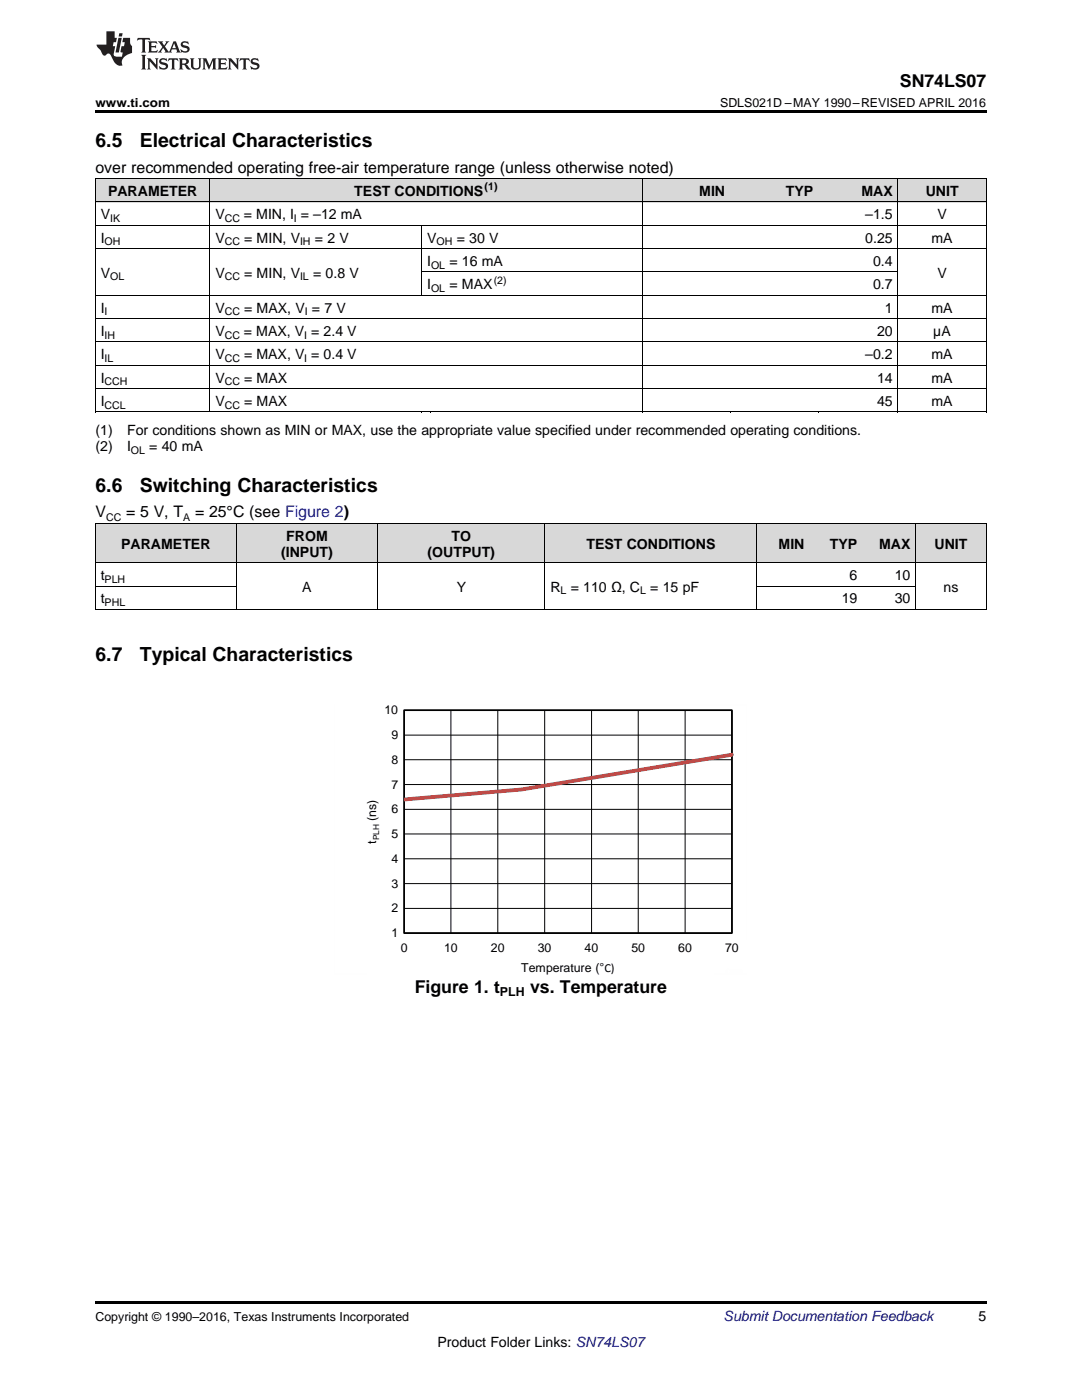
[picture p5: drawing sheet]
<svg xmlns="http://www.w3.org/2000/svg" width="216mm" height="279mm" viewBox="0 0 216 279" stroke-linecap="round" stroke-linejoin="round" font-family="sans-serif">
<g fill="#d8d8d8">
<path d="M19 104.5h28.2v7.9h-28.2z"/>
<path d="M47.2 104.5h28.2v7.9h-28.2z"/>
<path d="M75.4 104.5h33.4v7.9h-33.4z"/>
<path d="M108.8 104.5h21.1v7.9h-21.1z"/>
<path d="M129.9 104.5h21.2v7.9h-21.2z"/>
<path d="M151.1 104.5h10.5v7.9h-10.5z"/>
<path d="M161.6 104.5h10.6v7.9h-10.6z"/>
<path d="M172.2 104.5h10.5v7.9h-10.5z"/>
<path d="M182.7 104.5h14.1v7.9h-14.1z"/>
<path d="M19 35.7h22.9v4.7h-22.9z"/>
<path d="M41.9 35.7h42.3v4.7h-42.3z"/>
<path d="M84.2 35.7h1.7v4.7h-1.7z"/>
<path d="M85.9 35.7h42.3v4.7h-42.3z"/>
<path d="M128.2 35.7h17.6v4.7h-17.6z"/>
<path d="M145.8 35.7h17.6v4.7h-17.6z"/>
<path d="M163.4 35.7h15.8v4.7h-15.8z"/>
<path d="M179.2 35.7h17.6v4.7h-17.6z"/>
</g>
<g fill="#000">
<path d="M19 22h177.8v.5h-177.8zM19 82.2l.2 .1zM84.1 82.2l.1 .1zM85.8 82.2l.1 .1zM128.1 82.2l.1 .1zM145.7 82.2l.1 .1zM163.3 82.2l.1 .1zM179.1 82.2l.1 .1zM196.7 82.2l.1 .1zM19 121.6l.2 .1zM75.2 121.6l.2 .1zM108.7 121.6l.1 .1z"/>
<path d="M129.8 121.6l.1 .1zM151 121.6l.1 .1zM182.6 121.6l.1 .1zM196.7 121.6l.1 .1zM19 259.7h177.8v.5h-177.8z"/>
</g>
<g fill="none" stroke="#000" stroke-width=".2">
<path d="M19 35.6h177.8M19.1 35.7v46.6M41.9 35.7v46.6M128.1 35.7v46.6M179.2 35.7v46.6M196.8 35.7v46.6M19 58.9h177.8M19 49.6h177.8M19 45h177.8M19 40.3h177.8M84.1 45v14M84.2 54.3h95"/>
<path d="M19 77.6h177.8M19 72.9h177.8M19 68.2h177.8M19 63.6h177.8M19 82.2h177.8M19 117h28.2M19 112.3h177.8M19 104.5h177.8M19.1 104.5v17.2M47.1 104.5v17.2M75.3 104.5v17.2M108.7 104.5v17.2"/>
<path d="M151 104.5v17.2M151.1 117h31.6M182.7 104.5v17.2M196.8 104.5v17.2M19 121.6h177.8M80.7 141.8h65.4v44.4h-65.4zM80.7 156.6h65.4M80.7 151.6h65.4M80.7 146.7h65.4M90 141.8v44.4M99.3 141.8v44.4M108.7 141.8v44.4"/>
<path d="M118 141.8v44.4M127.4 141.8v44.4M136.7 141.8v44.4M80.7 176.3h65.4M80.7 171.4h65.4M80.7 166.4h65.4M80.7 161.5h65.4M80.7 181.3h65.4"/>
</g>
<path d="M80.6 141.7h65.4v44.5h-65.4z" fill="none" stroke="#000" stroke-width=".34"/>
<path d="M146 150.6l-42 7-23.4 2" fill="none" stroke="#be4b48" stroke-width=".76"/>
<path d="M66.7 140.7v53.8M79.3 140.7h69.7M149 140.7v46.7M66.7 194.4h6.4M142.6 194.4h6.4" fill="none" stroke="#fefefe" stroke-width=".2" stroke-dasharray=".4 .1" stroke-linecap="butt"/>
<g fill="#231f20">
<path d="M27.5 7.6l-.1 .5 .4-.2h.6v.1v2.1l-.2 .4h1l-.3-.4v-2.1l.1-.1h.5l.5 .2-.2-.5zM29.5 8.3l.2 .3v1.5l-.2 .4h1.8l.2-.6a1.04 1.04 0 0 1-1.3 .2v-.7h.6l.3 .2v-.6l-.3 .2h-.6v-.6l.8-.1 .4 .3-.2-.5zM31.5 8.3l.9 1.1-.9 1.1h.8l-.2-.2 .5-.7 .4 .7-.2 .2h1.5l-.1-.2 .1-.4h.9l.1 .4-.2 .2h1l-.3-.3-.7-1.9h-.5l-.9 2-.8-1 .9-1h-.8l.1 .3-.3 .5-.4-.6 .2-.2zM34.7 8.6l.4 1h-.7zM36.3 8.4a.63 .63 0 0 0-.2 .7 .63 .63 0 0 0 .6 .4l.6 .2 .1 .2a.75 .75 0 0 1-.7 .4 .75 .75 0 0 1-.6-.5l.1 .7 .1-.1a1.11 1.11 0 0 0 1.5-.6 1.13 1.13 0 0 0-1.2-.8l-.1-.4a1.04 1.04 0 0 1 1.2 .2l-.2-.5-.1 .1-.5-.2zM28.2 10.9l.2 .4v2.2l-.2 .4h1l-.3-.4v-2.2l.3-.4zM29.3 11.6l.3 .4v1.5l-.3 .4h.8l-.2-.4v-1.3l1.5 1.7v-1.9l.2-.4h-.7l.2 .4v.9l-1.1-1.3zM32 11.8a.62 .62 0 0 0-.2 .7 .62 .62 0 0 0 .6 .4l.6 .1 .1 .3a.76 .76 0 0 1-.7 .3 .76 .76 0 0 1-.6-.4l.1 .7 .1-.1a1.11 1.11 0 0 0 1.5-.6 1.13 1.13 0 0 0-1.2-.8l-.1-.4a1.04 1.04 0 0 1 1.2 .2l-.2-.6-.1 .1-.5-.1zM33.7 11.6l-.2 .6a.61 .61 0 0 1 .8-.3v1.6l-.2 .4h.9l-.2-.4v-1.6a.63 .63 0 0 1 .8 .3l-.2-.6zM35.6 11.6l.3 .4v1.5l-.3 .4h1l-.2-.2v-.8l.5 .2a.76 .76 0 0 0 1.2 .7l-1-1a.58 .58 0 0 0 .6-.5 .58 .58 0 0 0-.5-.6zM36.4 11.9h.1a.45 .45 0 0 1 .5 .1 .45 .45 0 0 1 .1 .5l-.7 .2zM37.9 11.6l.2 .2a2.17 2.17 0 0 0 .3 1.9 .99 .99 0 0 0 1.6-.6v-1.1l.2-.4h-.7l.2 .2a1.92 1.92 0 0 1-.2 1.8 .6 .6 0 0 1-.9-.5v-1.1l.2-.4zM40.4 11.6l.2 .4v1.5l-.2 .4h.7l-.2-.4v-1.4l.8 1.8 .8-1.8v1.4l-.2 .4h.9l-.2-.4v-1.5l.2-.4h-.8l-.6 1.5-.6-1.5zM43.4 11.6l.2 .4v1.5l-.2 .4h1.8l.2-.6a1.04 1.04 0 0 1-1.3 .1v-.6h.5l.4 .2v-.6l-.4 .2h-.5v-.7h.8l.3 .3-.1-.6zM45.5 11.6l.2 .4v1.5l-.2 .4h.7l-.2-.4v-1.3l1.5 1.7v-1.9l.2-.4h-.7l.2 .4v.9l-1.1-1.3zM47.9 11.6l-.1 .6a.61 .61 0 0 1 .8-.3v1.6l-.3 .4h1l-.3-.4 .1-1.6a.63 .63 0 0 1 .7 .3l-.1-.6zM50.2 11.8a.62 .62 0 0 0-.2 .7 .62 .62 0 0 0 .6 .4l.6 .1 .2 .3a.76 .76 0 0 1-.8 .3 .76 .76 0 0 1-.6-.4l.1 .7 .2-.1a1.11 1.11 0 0 0 1.5-.6 1.13 1.13 0 0 0-1.3-.8l-.1-.4a1.04 1.04 0 0 1 1.2 .2l-.1-.6-.2 .1-.5-.1z"/>
<path d="M21.2 6.3v2.6h-1.9l.1 .4 .7 .9a.91 .91 0 0 0 1 .8 .56 .56 0 0 1 .5-.3 .56 .56 0 0 1 .5 .3l.4 .8a1.53 1.53 0 0 0 1.9 1.2 1.54 1.54 0 0 1 1-2.1l.9-.3v-1.4a1.52 1.52 0 0 1-.3-1.6h-1.4l-.2 .8h.5l-.2 .8h-.4l-.2 1v.2l.4 .1-.2 .8a1.93 1.93 0 0 1-1.6-.3l.3-1.8h-.5l.2-.8h.4l.2-.8h-.4v-1.3zM23.6 7.6l-.6 2.9h.7l.6-2.9zM23.8 6.6l-.1 .7h.6l.2-.7z"/>
</g>
<g font-size="3.9">
<text x="19" y="29.3">6.5</text>
<text x="27.9" y="29.3">Electrical Characteristics</text>
<text x="19" y="98.1">6.6</text>
<text x="27.9" y="98.1">Switching Characteristics</text>
<text x="19" y="131.8">6.7</text>
<text x="27.9" y="131.8">Typical Characteristics</text>
</g>
<g font-size="3.5">
<text x="179.6" y="17.3">SN74LS07</text>
<text x="82.8" y="198.2">Figure 1. t</text>
<text x="105.8" y="198.2">vs. Temperature</text>
</g>
<g font-size="3.2">
<text x="19" y="34.4">over recommended operating free-air temperature range (unless otherwise noted)</text>
<text x="19" y="103.3">V</text>
<text x="25.2" y="103.3">= 5 V, T</text>
<text x="38.9" y="103.3">= 25°C (see Figure 2)</text>
</g>
<g font-size="2.8">
<text x="21.6" y="39.1">PARAMETER</text>
<text x="70.7" y="39.1">TEST CONDITIONS</text>
<text x="139.5" y="39.1">MIN</text>
<text x="156.8" y="39.1">TYP</text>
<text x="171.9" y="39.1">MAX</text>
<text x="184.7" y="39.1">UNIT</text>
<text x="20.1" y="43.7">V</text>
<text x="43" y="43.7">V</text>
<text x="48.7" y="43.7">= MIN, I = –12 mA</text>
<text x="172.6" y="43.7">–1.5</text>
<text x="187" y="43.7">V</text>
<text x="20.1" y="48.4">I</text>
<text x="43" y="48.4">V</text>
<text x="48.7" y="48.4">= MIN, V</text>
<text x="62.8" y="48.4">= 2 V</text>
<text x="85.2" y="48.4">V</text>
<text x="85.2" y="53.1">I</text>
<text x="89.7" y="53.1">= 16 mA</text>
<text x="91.1" y="48.4">= 30 V</text>
<text x="172.6" y="48.4">0.25</text>
<text x="174.2" y="53.1">0.4</text>
<text x="185.9" y="48.4">mA</text>
<text x="20.1" y="55.4">V</text>
<text x="43" y="55.4">V</text>
<text x="48.7" y="55.4">= MIN, V</text>
<text x="62.5" y="55.4">= 0.8 V</text>
<text x="85.2" y="57.7">I</text>
<text x="89.7" y="57.7">= MAX</text>
<text x="174.2" y="57.7">0.7</text>
<text x="187" y="55.4">V</text>
<text x="20.1" y="62.4">I</text>
<text x="43" y="62.4">V</text>
<text x="48.7" y="62.4">= MAX, V = 7 V</text>
<text x="176.6" y="62.4">1</text>
<text x="185.9" y="62.4">mA</text>
<text x="20.1" y="67">I</text>
<text x="20.1" y="71.7">I</text>
<text x="43" y="67">V</text>
<text x="43" y="71.7">V</text>
<text x="48.7" y="67">= MAX, V = 2.4 V</text>
<text x="48.7" y="71.7">= MAX, V = 0.4 V</text>
<text x="172.6" y="71.7">–0.2</text>
<text x="175" y="67">20</text>
<text x="185.9" y="71.7">mA</text>
<text x="186.2" y="67">µA</text>
<text x="20.1" y="76.3">I</text>
<text x="43" y="76.3">V</text>
<text x="48.7" y="76.3">= MAX</text>
<text x="175" y="76.3">14</text>
<text x="185.9" y="76.3">mA</text>
<text x="20.1" y="81">I</text>
<text x="43" y="81">V</text>
<text x="48.7" y="81">= MAX</text>
<text x="175" y="81">45</text>
<text x="185.9" y="81">mA</text>
<text x="19" y="86.9">(1)</text>
<text x="25.4" y="86.9">For conditions shown as MIN or MAX, use the appropriate value specified under recommended operating conditions.</text>
<text x="19" y="90">(2)</text>
<text x="25.4" y="90">I</text>
<text x="29.8" y="90">= 40 mA</text>
<text x="57.1" y="107.9">FROM</text>
<text x="90.1" y="107.9">TO</text>
<text x="24.2" y="109.5">PARAMETER</text>
<text x="56.1" y="111.1">(INPUT)</text>
<text x="85.3" y="111.1">(OUTPUT)</text>
<text x="117" y="109.5">TEST CONDITIONS</text>
<text x="155.4" y="109.5">MIN</text>
<text x="165.6" y="109.5">TYP</text>
<text x="175.4" y="109.5">MAX</text>
<text x="186.5" y="109.5">UNIT</text>
<text x="20.1" y="115.7">t</text>
<text x="60.3" y="118.1">A</text>
<text x="91.1" y="118.1">Y</text>
<text x="109.9" y="118.1">R</text>
<text x="113.9" y="118.1">= 110 Ω, C</text>
<text x="129.8" y="118.1">= 15 pF</text>
<text x="169.5" y="115.7">6</text>
<text x="178.5" y="115.7">10</text>
<text x="188.3" y="118.1">ns</text>
<text x="20.1" y="120.4">t</text>
<text x="168" y="120.4">19</text>
<text x="178.5" y="120.4">30</text>
<text x="195.3" y="263.6">5</text>
<text x="87.3" y="268.9">Product Folder Links: SN74LS07</text>
</g>
<text font-size="2.8" fill="#0000c8" x="144.4" y="263.6">Submit Documentation Feedback</text>
<g font-size="2.5">
<text x="19" y="21.4">www.ti.com</text>
<text x="143.7" y="21.4">SDLS021D –MAY 1990–REVISED APRIL 2016</text>
<text x="76.7" y="142.5">10</text>
<text x="78.1" y="147.5">9</text>
<text x="78.1" y="152.4">8</text>
<text x="78.1" y="157.4">7</text>
<text x="75.1" y="163.8" transform="rotate(-90 75.1 163.8)">(ns)</text>
<text x="78.1" y="167.3">5</text>
<text x="78.1" y="162.3">6</text>
<text x="75.1" y="168.4" transform="rotate(-90 75.1 168.4)">t</text>
<text x="78.1" y="172.2">4</text>
<text x="78.1" y="177.1">3</text>
<text x="78.1" y="182.1">2</text>
<text x="78.1" y="187">1</text>
<text x="80" y="190">0</text>
<text x="88.6" y="190">10</text>
<text x="98" y="190">20</text>
<text x="107.3" y="190">30</text>
<text x="116.7" y="190">40</text>
<text x="126" y="190">50</text>
<text x="135.4" y="190">60</text>
<text x="144.7" y="190">70</text>
<text x="104" y="193.9">Temperature (ÉC)</text>
<text x="99.8" y="198.9">PLH</text>
<text x="19" y="263.6">Copyright © 1990–2016, Texas Instruments Incorporated</text>
</g>
<g font-size="2.1">
<text x="96.7" y="38">(1)</text>
<text x="22" y="44.3">IK</text>
<text x="44.8" y="44.3">CC</text>
<text x="58.7" y="44.3">I</text>
<text x="20.9" y="49">OH</text>
<text x="44.8" y="49">CC</text>
<text x="59.9" y="49">IH</text>
<text x="86" y="53.6">OL</text>
<text x="87.1" y="49">OH</text>
<text x="22" y="56">OL</text>
<text x="44.8" y="56">CC</text>
<text x="59.9" y="56">IL</text>
<text x="86" y="58.3">OL</text>
<text x="98.5" y="56.6">(2)</text>
<text x="20.9" y="62.9">I</text>
<text x="44.8" y="62.9">CC</text>
<text x="60.8" y="62.9">I</text>
<text x="20.9" y="67.6">IH</text>
<text x="44.8" y="67.6">CC</text>
<text x="60.7" y="67.6">I</text>
<text x="20.9" y="72.2">IL</text>
<text x="20.9" y="76.9">CCH</text>
<text x="44.8" y="72.2">CC</text>
<text x="44.8" y="76.9">CC</text>
<text x="60.7" y="72.2">I</text>
<text x="20.9" y="81.6">CCL</text>
<text x="44.8" y="81.6">CC</text>
<text x="26.1" y="90.6">OL</text>
<text x="21.2" y="103.9">CC</text>
<text x="36.5" y="103.9">A</text>
<text x="20.9" y="116.3">PLH</text>
<text x="111.9" y="118.6">L</text>
<text x="127.7" y="118.6">L</text>
<text x="20.9" y="121">PHL</text>
</g>
<text font-size="1.7" x="75.7" y="167.7" transform="rotate(-90 75.7 167.7)">PLH</text>
</svg>
